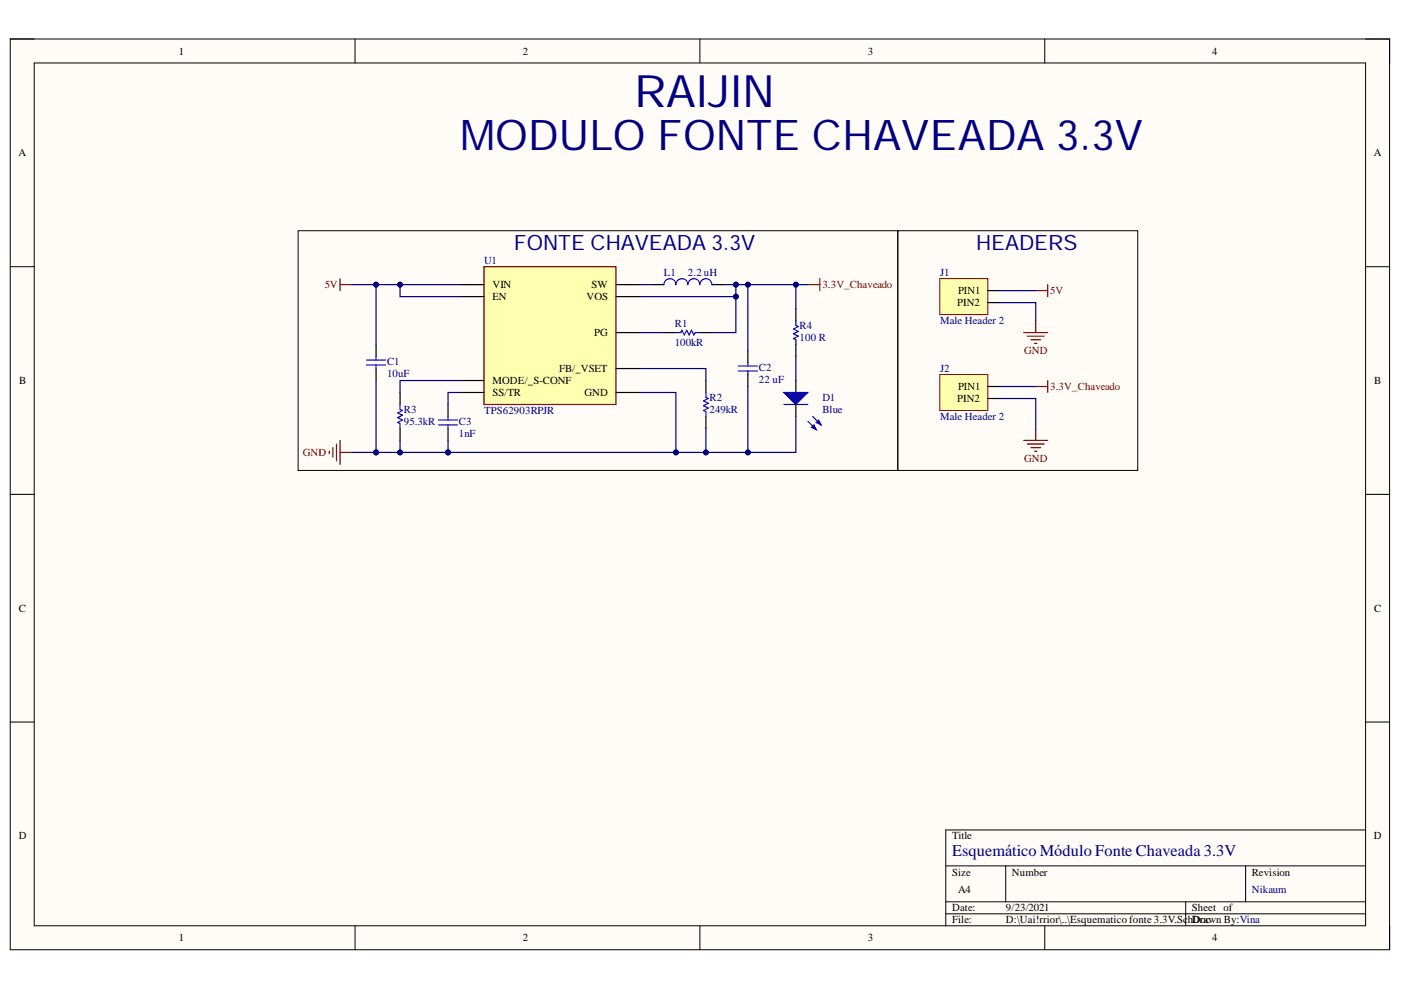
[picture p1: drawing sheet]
<svg xmlns="http://www.w3.org/2000/svg" width="297mm" height="210mm" viewBox="0 0 297 210" stroke-linecap="round" stroke-linejoin="round" font-family="sans-serif">
<path d="M2.2 8.3h292.4v193.1h-292.4z" fill-rule="evenodd" fill="#fffcf8"/>
<path d="M2.2 8.3h292.4v193.1h-292.4z" fill="none" stroke="#000" stroke-width=".21"/>
<path d="M7.3 13.4h282.2v182.9h-282.2z" fill-rule="evenodd" fill="#fffcf8"/>
<g fill="none" stroke="#000" stroke-width=".21">
<path d="M2.2 8.3h5.1M7.3 13.4h282.2v182.9h-282.2zM75.3 8.3v5M148.4 8.3v5M221.5 8.3v5.1M289.5 8.3h5.1v5.1M2.2 56.5h5.1M289.5 56.5h5.1M2.2 104.8h5.1M289.5 104.8h5.1M2.2 153.1h5.1M289.5 153.1h5.1"/>
<path d="M289.5 176h-89v20.3M75.3 196.3v5.1M148.4 196.3v5.1M200.5 183.6h89M200.5 191.2h89M200.5 193.8h89M213.2 183.6v7.6M221.5 196.3v5.1M251.4 191.2v5.1M264.1 183.6v7.6M294.6 196.3v5.1"/>
</g>
<path d="M158.6 74.3v2.6M158.6 79.4v2.5M149.7 80.7v2.5M149.7 88.3v2.5" fill="none" stroke="#000" stroke-width=".25"/>
<path d="M156.5 77.6h4.1M156.5 78.6h4.1M158.6 76.9v.7M158.6 78.6v.8M149.7 83.2v1l.5 .3-1 .5 1 .5-1 .5 1 .5-1 .5 .5 .3v1" fill="none" stroke="#00f" stroke-width=".25"/>
<path d="M102.6 56.5h28v29.3h-28z" fill-rule="evenodd" fill="#ffffb0"/>
<path d="M72.1 59.1v2.5M102.6 56.5h28v29.3h-28zM173.8 59.1v2.5M72.1 60.4h2.5M171.3 60.4h2.5M69.8 95.7v.5M70.6 94.9v2M71.3 94.1v3.6M72.1 93.4v5.1M72.1 95.9h2.5" fill="none" stroke="#800000" stroke-width=".25"/>
<g fill="none" stroke="#000" stroke-width=".25">
<path d="M79.7 73.1v2.5M79.7 78.1v2.6M97.5 60.4h5.1M97.5 62.9h5.1M130.6 70.5h5.1M130.6 60.4h5.1M130.6 62.9h5.1M130.6 78.1h5.1M140.8 70.5h2.5M148.4 70.5h2.5M84.8 83.2v2.6M84.8 90.8v2.6"/>
<path d="M95 85.8v2.5M95 90.8v2.6M97.5 83.2h5.1M97.5 80.7h5.1M130.6 83.2h5.1"/>
</g>
<path d="M77.7 76.4h4.1M77.7 77.4h4.1M79.7 75.6v.8M79.7 77.4v.7M143.3 70.5h1l.3-.5 .5 1 .5-1 .5 1 .5-1 .5 1 .3-.5h1M84.8 85.8v1l.5 .2-1 .5 1 .5-1 .6 1 .5-1 .5 .5 .2v1M93 89.1h4M93 90.1h4M95 88.3v.8M95 90.1v.7" fill="none" stroke="#00f" stroke-width=".25"/>
<path d="M199.3 79.4h10.1v7.6h-10.1z" fill-rule="evenodd" fill="#ffffb0"/>
<path d="M199.3 79.4h10.1v7.6h-10.1z" fill="none" stroke="#800000" stroke-width=".21"/>
<path d="M209.4 81.9h2.6M209.4 84.5h2.6" fill="none" stroke="#000" stroke-width=".25"/>
<path d="M199.3 59.1h10.1v7.6h-10.1z" fill-rule="evenodd" fill="#ffffb0"/>
<path d="M199.3 59.1h10.1v7.6h-10.1z" fill="none" stroke="#800000" stroke-width=".21"/>
<path d="M138.2 60.4h2.6M150.9 60.4h2.6M209.4 61.6h2.6M209.4 64.2h2.6M168.7 80.7v2.5M168.7 85.8v2.5" fill="none" stroke="#000" stroke-width=".25"/>
<path d="M140.8 60.4a1.27 1.27 0 0 1 1.2-1.3 1.27 1.27 0 0 1 1.3 1.3 1.27 1.27 0 0 1 1.3-1.3 1.27 1.27 0 0 1 1.3 1.3 1.27 1.27 0 0 1 1.2-1.3 1.27 1.27 0 0 1 1.3 1.3 1.27 1.27 0 0 1 1.3-1.3 1.27 1.27 0 0 1 1.2 1.3" fill="none" stroke="#00f" stroke-width=".25"/>
<path d="M63.2 48.9h127.2v50.8h-127.2zM190.4 48.9h50.8v50.8h-50.8z" fill="none" stroke="#000" stroke-width=".21"/>
<g fill="none" stroke="#800000" stroke-width=".25">
<path d="M217.1 70.5h5M217.8 71.3h3.6M218.6 72h2M219.3 72.8h.6M219.6 68v2.5M219.6 61.6h2.5M222.1 60.4v2.5M217.1 93.4h5M217.8 94.1h3.6M218.6 94.9h2M219.3 95.7h.6M219.6 90.8v2.6"/>
<path d="M219.6 81.9h2.5M222.1 80.7v2.5"/>
</g>
<path d="M166.2 83.2h5.1l-2.6 2.6z" fill="#00f"/>
<path d="M166.2 83.2h5.1l-2.6 2.6zM171.3 89.3l1.8 1.8M172.3 88.3l1.8 1.8" fill="none" stroke="#00f" stroke-width=".25"/>
<path d="M172 90.6l.5-.5 .6 1z" fill="#00f"/>
<path d="M172 90.6l.6-.5 .5 1z" fill="none" stroke="#00f" stroke-width=".25"/>
<path d="M173.1 89.6l.5-.5 .5 1z" fill="#00f"/>
<path d="M168.7 68v1l.5 .2-1 .5 1 .6-1 .5 1 .5-1 .5 .5 .2v1.1M166.2 85.8h5.1M173.1 89.6l.5-.5 .5 1z" fill="none" stroke="#00f" stroke-width=".25"/>
<path d="M168.7 65.4v2.6M168.7 73.1v2.5" fill="none" stroke="#000" stroke-width=".25"/>
<path d="M97.5 60.4h-12.7v2.5h12.7" fill="none" stroke="#000080" stroke-width=".25"/>
<circle cx="84.8" cy="60.4" r=".51" fill="#000080"/>
<circle cx="84.8" cy="60.4" r=".51" fill="none" stroke="#000080" stroke-width=".21"/>
<path d="M135.7 78.1h14v2.6M135.7 70.5h5.1M156 62.9v7.6h-5.1M97.5 80.7h-12.7v2.5M97.5 83.2h-2.5v2.6" fill="none" stroke="#000080" stroke-width=".25"/>
<circle cx="156" cy="62.9" r=".51" fill="#000080"/>
<circle cx="156" cy="62.9" r=".51" fill="none" stroke="#000080" stroke-width=".21"/>
<path d="M135.7 60.4h2.5M95 93.4v2.5" fill="none" stroke="#000080" stroke-width=".25"/>
<circle cx="95" cy="95.9" r=".51" fill="#000080"/>
<circle cx="95" cy="95.9" r=".51" fill="none" stroke="#000080" stroke-width=".21"/>
<path d="M79.7 95.9h15.3" fill="none" stroke="#000080" stroke-width=".25"/>
<circle cx="79.7" cy="95.9" r=".51" fill="#000080"/>
<circle cx="79.7" cy="95.9" r=".51" fill="none" stroke="#000080" stroke-width=".21"/>
<circle cx="84.8" cy="95.9" r=".51" fill="#000080"/>
<circle cx="84.8" cy="95.9" r=".51" fill="none" stroke="#000080" stroke-width=".21"/>
<circle cx="95" cy="95.9" r=".51" fill="#000080"/>
<circle cx="95" cy="95.9" r=".51" fill="none" stroke="#000080" stroke-width=".21"/>
<path d="M135.7 83.2h7.6v12.7h-48.3" fill="none" stroke="#000080" stroke-width=".25"/>
<circle cx="95" cy="95.9" r=".51" fill="#000080"/>
<circle cx="95" cy="95.9" r=".51" fill="none" stroke="#000080" stroke-width=".21"/>
<circle cx="143.3" cy="95.9" r=".51" fill="#000080"/>
<circle cx="143.3" cy="95.9" r=".51" fill="none" stroke="#000080" stroke-width=".21"/>
<path d="M84.8 93.4v2.5" fill="none" stroke="#000080" stroke-width=".25"/>
<circle cx="84.8" cy="95.9" r=".51" fill="#000080"/>
<circle cx="84.8" cy="95.9" r=".51" fill="none" stroke="#000080" stroke-width=".21"/>
<path d="M74.6 95.9h5.1" fill="none" stroke="#000080" stroke-width=".25"/>
<circle cx="79.7" cy="95.9" r=".51" fill="#000080"/>
<circle cx="79.7" cy="95.9" r=".51" fill="none" stroke="#000080" stroke-width=".21"/>
<path d="M79.7 80.7v15.2" fill="none" stroke="#000080" stroke-width=".25"/>
<circle cx="79.7" cy="95.9" r=".51" fill="#000080"/>
<circle cx="79.7" cy="95.9" r=".51" fill="none" stroke="#000080" stroke-width=".21"/>
<path d="M79.7 60.4v12.7" fill="none" stroke="#000080" stroke-width=".25"/>
<circle cx="79.7" cy="60.4" r=".51" fill="#000080"/>
<circle cx="79.7" cy="60.4" r=".51" fill="none" stroke="#000080" stroke-width=".21"/>
<path d="M74.6 60.4h10.2" fill="none" stroke="#000080" stroke-width=".25"/>
<circle cx="79.7" cy="60.4" r=".51" fill="#000080"/>
<circle cx="79.7" cy="60.4" r=".51" fill="none" stroke="#000080" stroke-width=".21"/>
<circle cx="84.8" cy="60.4" r=".51" fill="#000080"/>
<circle cx="84.8" cy="60.4" r=".51" fill="none" stroke="#000080" stroke-width=".21"/>
<path d="M156 60.4v2.5h-20.3" fill="none" stroke="#000080" stroke-width=".25"/>
<circle cx="156" cy="60.4" r=".51" fill="#000080"/>
<circle cx="156" cy="60.4" r=".51" fill="none" stroke="#000080" stroke-width=".21"/>
<circle cx="156" cy="62.9" r=".51" fill="#000080"/>
<circle cx="156" cy="62.9" r=".51" fill="none" stroke="#000080" stroke-width=".21"/>
<path d="M212 64.2h7.6v3.8M212 61.6h7.6M158.6 81.9v14h-15.3M212 84.5h7.6v6.3M212 81.9h7.6" fill="none" stroke="#000080" stroke-width=".25"/>
<circle cx="143.3" cy="95.9" r=".51" fill="#000080"/>
<circle cx="143.3" cy="95.9" r=".51" fill="none" stroke="#000080" stroke-width=".21"/>
<circle cx="149.7" cy="95.9" r=".51" fill="#000080"/>
<circle cx="149.7" cy="95.9" r=".51" fill="none" stroke="#000080" stroke-width=".21"/>
<circle cx="158.6" cy="95.9" r=".51" fill="#000080"/>
<circle cx="158.6" cy="95.9" r=".51" fill="none" stroke="#000080" stroke-width=".21"/>
<path d="M149.7 90.8v5.1" fill="none" stroke="#000080" stroke-width=".25"/>
<circle cx="149.7" cy="95.9" r=".51" fill="#000080"/>
<circle cx="149.7" cy="95.9" r=".51" fill="none" stroke="#000080" stroke-width=".21"/>
<path d="M153.5 60.4h17.8" fill="none" stroke="#000080" stroke-width=".25"/>
<circle cx="156" cy="60.4" r=".51" fill="#000080"/>
<circle cx="156" cy="60.4" r=".51" fill="none" stroke="#000080" stroke-width=".21"/>
<circle cx="158.6" cy="60.4" r=".51" fill="#000080"/>
<circle cx="158.6" cy="60.4" r=".51" fill="none" stroke="#000080" stroke-width=".21"/>
<circle cx="168.7" cy="60.4" r=".51" fill="#000080"/>
<circle cx="168.7" cy="60.4" r=".51" fill="none" stroke="#000080" stroke-width=".21"/>
<path d="M158.6 60.4v13.9" fill="none" stroke="#000080" stroke-width=".25"/>
<circle cx="158.6" cy="60.4" r=".51" fill="#000080"/>
<circle cx="158.6" cy="60.4" r=".51" fill="none" stroke="#000080" stroke-width=".21"/>
<path d="M168.7 60.4v5M168.7 75.6v5.1" fill="none" stroke="#000080" stroke-width=".25"/>
<circle cx="168.7" cy="60.4" r=".51" fill="#000080"/>
<circle cx="168.7" cy="60.4" r=".51" fill="none" stroke="#000080" stroke-width=".21"/>
<path d="M168.7 88.3v7.6h-10.1" fill="none" stroke="#000080" stroke-width=".25"/>
<circle cx="158.6" cy="95.9" r=".51" fill="#000080"/>
<circle cx="158.6" cy="95.9" r=".51" fill="none" stroke="#000080" stroke-width=".21"/>
<text font-size="9.5" fill="#000080" x="134.4" y="22.7">RAIJIN</text>
<text font-size="9" fill="#000080" x="97.5" y="31.8">MODULO FONTE CHAVEADA 3.3V</text>
<g font-size="4.5" fill="#000080">
<text x="109" y="53">FONTE CHAVEADA 3.3V</text>
<text x="206.9" y="53">HEADERS</text>
</g>
<text font-size="3.5" fill="#000080" x="201.9" y="181.6">Esquemático Módulo Fonte Chaveada 3.3V</text>
<g font-size="2.3">
<text x="37.9" y="11.6">1</text>
<text x="110.8" y="11.6">2</text>
<text x="184" y="11.6">3</text>
<text x="257" y="11.6">4</text>
<text x="3.9" y="33.1">A</text>
<text x="291.3" y="33.1">A</text>
<text x="104.4" y="63.6">EN</text>
<text x="104.4" y="61.1">VIN</text>
<text x="124.4" y="63.6">VOS</text>
<text x="125.4" y="61.1">SW</text>
<text x="203" y="64.9">PIN2</text>
<text x="203.1" y="62.4">PIN1</text>
<text x="126" y="71.3">PG</text>
<text x="4.1" y="81.4">B</text>
<text x="104.4" y="81.4">MODE/_S-CONF</text>
<text x="104.4" y="83.9">SS/TR</text>
<text x="118.5" y="78.9">FB/_VSET</text>
<text x="123.9" y="83.9">GND</text>
<text x="203.1" y="82.7">PIN1</text>
<text x="291.4" y="81.4">B</text>
<text x="203" y="85.2">PIN2</text>
<text x="4" y="129.7">C</text>
<text x="291.4" y="129.7">C</text>
<text x="4" y="177.9">D</text>
<text x="201.9" y="177.9">Title</text>
<text x="291.3" y="177.9">D</text>
<text x="201.9" y="185.6">Size</text>
<text x="214.5" y="185.6">Number</text>
<text x="265.4" y="185.6">Revision</text>
<text x="203.1" y="189.4">A4</text>
<text x="201.9" y="193.2">Date:</text>
<text x="201.9" y="195.8">File:</text>
<text x="213.3" y="193.2">9/23/2021</text>
<text x="213.3" y="195.8">D:\Uai!rrior\..\Esquematico fonte 3.3V.Sc</text>
<text x="251.8" y="195.8">hDrawn By:Vina</text>
<text x="252.7" y="193.2">Sheet of</text>
<text x="252.9" y="195.8">Doc</text>
<text x="37.9" y="199.6">1</text>
<text x="110.8" y="199.6">2</text>
<text x="184" y="199.6">3</text>
<text x="257" y="199.6">4</text>
</g>
<g font-size="2.3" fill="#000080">
<text x="102.6" y="56">U1</text>
<text x="140.8" y="58.6">L1</text>
<text x="145.9" y="58.6">2.2 uH</text>
<text x="199.3" y="58.6">J1</text>
<text x="143.1" y="69.2">R1</text>
<text x="169.5" y="69.7">R4</text>
<text x="199.3" y="68.7">Male Header 2</text>
<text x="82.1" y="77.3">C1</text>
<text x="143.1" y="73.3">100kR</text>
<text x="169.5" y="72.3">100 R</text>
<text x="82.1" y="79.9">10uF</text>
<text x="160.9" y="78.6">C2</text>
<text x="160.9" y="81.1">22 uF</text>
<text x="199.3" y="78.9">J2</text>
<text x="85.6" y="87.5">R3</text>
<text x="102.6" y="87.7">TPS62903RPJR</text>
<text x="150.4" y="84.9">R2</text>
<text x="150.4" y="87.5">249kR</text>
<text x="174.4" y="84.9">D1</text>
<text x="174.4" y="87.5">Blue</text>
<text x="199.3" y="89">Male Header 2</text>
<text x="85.6" y="90">95.3kR</text>
<text x="97.3" y="90">C3</text>
<text x="97.3" y="92.6">1nF</text>
<text x="265.4" y="189.4">Nikaum</text>
</g>
<g font-size="2.3" fill="#800000">
<text x="68.9" y="61.1">5V</text>
<text x="174.4" y="61.1">3.3V_Chaveado</text>
<text x="222.7" y="62.4">5V</text>
<text x="217.2" y="75.1">GND</text>
<text x="222.7" y="82.7">3.3V_Chaveado</text>
<text x="64.2" y="96.7">GND</text>
<text x="217.2" y="98">GND</text>
</g>
</svg>
